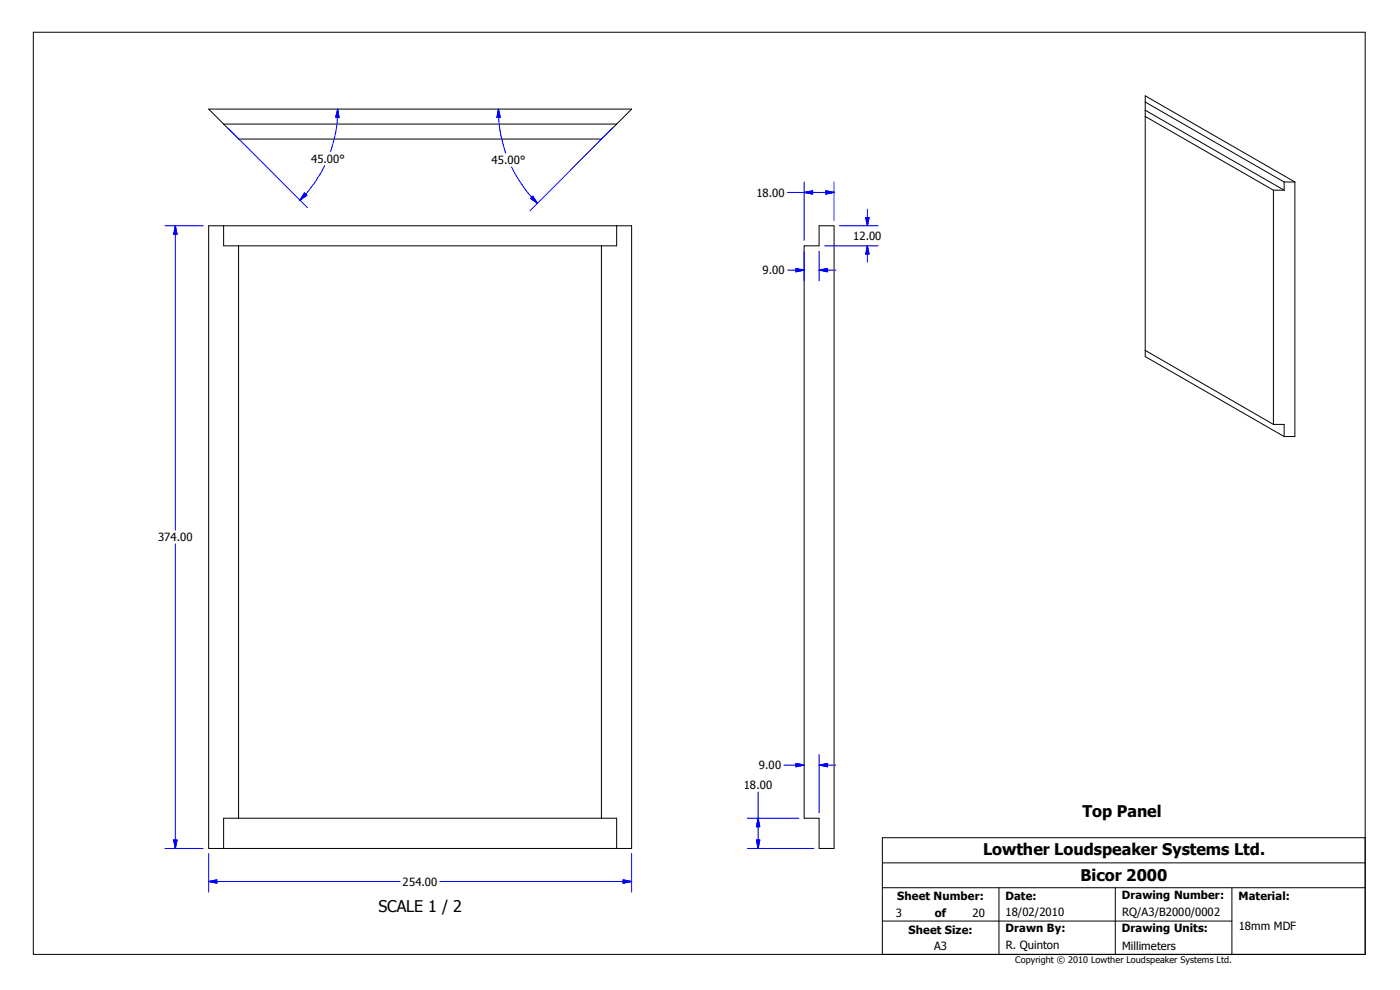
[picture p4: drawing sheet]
<svg xmlns="http://www.w3.org/2000/svg" width="420mm" height="297mm" viewBox="0 0 420 297" stroke-linecap="round" stroke-linejoin="round" font-family="sans-serif">
<g fill="none" stroke="#000" stroke-width=".3">
<path d="M10 9.7h399.4v276.3h-399.4zM62.6 32.7h126.8l-9.1 9h-108.8zM67.1 37.2h117.8M343.4 30.6l41.7 23.9M343.4 33l41.7 24M343.4 34.9l38.4 22.1M381.8 57h3.3M381.8 57v70.2M385.1 54.5h3.2M385.1 54.5v2.5M388.3 54.5l-44.9-25.8v78.2l41.7 23.9M388.3 54.5v76.3h-3.2"/>
<path d="M62.6 67.7h126.8v186.6h-126.8zM67.1 67.7v6h117.8v-6M71.5 73.7v171.5M180.3 73.7v171.5M245.6 67.7h4.5v186.6h-4.5v-9.1h-4.5v-171.5h4.5zM343.4 105l38.4 22.2M381.8 127.2h3.3v3.6M67.1 254.3v-9.1h117.8v9.1M264.6 258.6h144.8M409.4 251.1h-144.8v34.9M264.6 276h104.8M264.6 266h144.8"/>
<path d="M299.6 266v20M334.4 266v20M369.4 266v20"/>
</g>
<g fill="none" stroke="#00f" stroke-width=".3">
<path d="M68.2 38.3l24 23.9M101.3 32.7l-.1 2.5a35.9 35.9 0 0 1-2.1 10.2M101.3 32.7l.4 2.5h-1zM149.4 32.7l.1 2.5a39.5 39.5 0 0 0 2.1 10.7M149.4 32.7l.6 2.5h-1zM183.7 38.3l-24.8 24.9M91.3 57.8l.7 .7-2.1 1.5zM97.4 49.6l-3 5.1-1.8 2.4-2.7 2.9M153.4 50.1l2.3 4a35.5 35.5 0 0 0 5.4 6.8M159.8 58.8l1.3 2.1-2-1.4zM236.1 57.7h14M241.1 57.7l2.6-.5v1z"/>
<path d="M241.1 54.5v17.6M247.6 57.2l2.5 .5-2.5 .5zM250.1 54.5v11.6M49.4 67.7h11.6M52.6 67.7v91.1M52.6 67.7l.5 2.5h-1zM241.1 75.3v8.9M245.6 75.3v8.9M247.2 73.7h16.1M251.7 67.7h11.6M259.6 65.2h1l-.5 2.5zM260.1 62.7v5"/>
<path d="M260.1 73.7v4.9M260.1 73.7l.5 2.4h-1zM236.1 81h5M238.7 80.4l2.4 .6-2.4 .5zM245.6 81h5M245.6 81l2.6-.6v1.1zM52.6 163v91.3M227.3 237.3v17M235 229.3h6.1M238.7 228.8l2.4 .5-2.4 .5zM245.6 229.3l2.6-.5v1zM245.6 226.1v17.5"/>
<path d="M245.6 229.3h5M49.4 254.3h11.6M52.1 251.7h1l-.5 2.6zM62.6 255.8v11.6M189.4 255.8v11.6M224.1 254.3h19.9M224.1 245.2h15.4M226.8 251.7h1l-.5 2.6zM227.3 245.2l.5 2.5h-1zM62.6 264.2h57.4M62.6 264.2l2.4-.5v1zM131.9 264.2h57.5"/>
<path d="M186.9 263.7l2.5 .5-2.5 .5z"/>
</g>
<g fill="#00f" stroke="#00f" stroke-width=".3">
<path d="M62.6 264.2l2.4-.5v1z" fill-rule="evenodd"/>
<path d="M186.9 263.7l2.5 .5-2.5 .5z" fill-rule="evenodd"/>
<path d="M52.1 251.7h1l-.5 2.6z" fill-rule="evenodd"/>
<path d="M52.6 67.7l.5 2.5h-1z" fill-rule="evenodd"/>
<path d="M91.3 57.8l.7 .7-2.1 1.5z" fill-rule="evenodd"/>
<path d="M101.3 32.7l.4 2.5h-1z" fill-rule="evenodd"/>
<path d="M159.8 58.8l1.3 2.1-2-1.4z" fill-rule="evenodd"/>
<path d="M149.4 32.7l.6 2.5h-1z" fill-rule="evenodd"/>
<path d="M241.1 57.7l2.6-.5v1z" fill-rule="evenodd"/>
<path d="M247.6 57.2l2.5 .5-2.5 .5z" fill-rule="evenodd"/>
<path d="M238.7 80.4l2.4 .6-2.4 .5z" fill-rule="evenodd"/>
<path d="M245.6 81l2.6-.6v1.1z" fill-rule="evenodd"/>
<path d="M260.1 73.7l.5 2.4h-1z" fill-rule="evenodd"/>
<path d="M259.6 65.2h1l-.5 2.5z" fill-rule="evenodd"/>
<path d="M227.3 245.2l.5 2.5h-1z" fill-rule="evenodd"/>
<path d="M226.8 251.7h1l-.5 2.6z" fill-rule="evenodd"/>
<path d="M238.7 228.8l2.4 .5-2.4 .5z" fill-rule="evenodd"/>
<path d="M245.6 229.3l2.6-.5v1z" fill-rule="evenodd"/>
</g>
<g font-size="4.8">
<text x="324.6" y="244.8">Top Panel</text>
<text x="294.8" y="256.2">Lowther Loudspeaker Systems Ltd.</text>
<text x="324" y="264.1">Bicor 2000</text>
<text x="113.5" y="273.4">SCALE 1 / 2</text>
</g>
<g font-size="3.4">
<text x="93.3" y="48.8">45.00°</text>
<text x="147.4" y="49.2">45.00°</text>
<text x="226.8" y="58.9">18.00</text>
<text x="255.9" y="71.9">12.00</text>
<text x="228.7" y="82.2">9.00</text>
<text x="47.4" y="162.2">374.00</text>
<text x="227.6" y="230.5">9.00</text>
<text x="223" y="236.4">18.00</text>
<text x="120.7" y="265.4">254.00</text>
<text x="269.1" y="269.8">Sheet Number:</text>
<text x="301.5" y="269.8">Date:</text>
<text x="336.4" y="269.5">Drawing Number:</text>
<text x="371.3" y="269.8">Material:</text>
<text x="268.6" y="274.8">3</text>
<text x="280.3" y="274.8">of</text>
<text x="291.6" y="274.8">20</text>
<text x="301.5" y="274.6">18/02/2010</text>
<text x="336.5" y="274.5">RQ/A3/B2000/0002</text>
<text x="272.5" y="279.8">Sheet Size:</text>
<text x="301.5" y="279.4">Drawn By:</text>
<text x="336.4" y="279.4">Drawing Units:</text>
<text x="371.4" y="278.8">18mm MDF</text>
<text x="280.1" y="284.7">A3</text>
<text x="301.6" y="284.5">R. Quinton</text>
<text x="336.5" y="284.7">Millimeters</text>
</g>
<text font-size="2.7" x="304.4" y="288.6">Copyright © 2010 Lowther Loudspeaker Systems Ltd.</text>
</svg>
